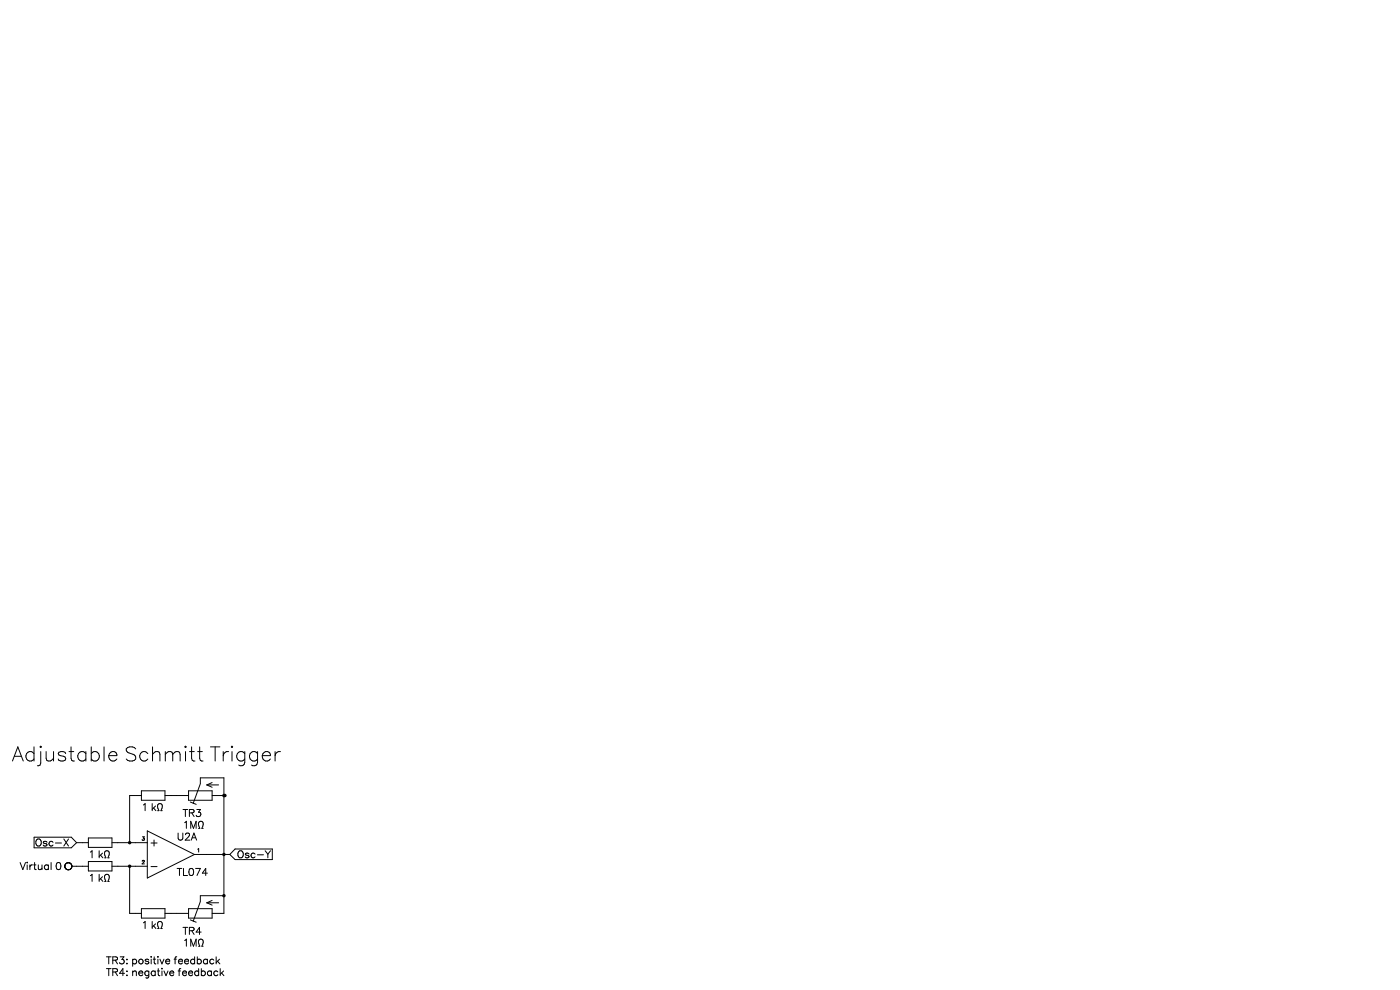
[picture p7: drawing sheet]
<svg xmlns="http://www.w3.org/2000/svg" width="297mm" height="210mm" viewBox="0 0 297 210" stroke-linecap="round" stroke-linejoin="round" font-family="sans-serif">
<path d="M27.5 178.7h.1M27.5 183.7v.1M47.5 181.2v.1M47.5 190h.1" fill="none" stroke="#000" stroke-width=".75"/>
<g fill="none" stroke="#000" stroke-width=".21">
<path d="M7.2 177.6h7.9l1.2 1.1-1.2 1.1h-7.9zM16.3 178.7h2.5M18.8 177.8h5v2h-5zM23.8 178.7h7.5M30 167.7h5v2.1h-5zM30 168.8h-2.5v9.9M31.3 176.3l9.9 5-9.9 4.9zM34 170.5a.62 .62 0 0 1 .4 1l-.3 .5h.3M35 168.8h5M40 167.7h5v2.1h-5zM40.4 170.1l1.2 .5M42.5 166.2v-1.2h5v28.7h-2.5"/>
<path d="M42.5 166.2l-1.5 4.2M42.7 174.2a.62 .62 0 0 1 .3 1l-.2 .5h.3M43.9 166.5h2.5M43.9 166.5l1.1 .5M45 166l-1.1 .5M45 168.8h2.5M13.9 184.1v.1M13.9 184.2h.1M13.9 183.3v.1M13.9 184.2l.2 .2M13.9 183.3h.1M13.9 183.2v.1"/>
<path d="M14 183.2h-.1M14 183.2h.1M14.1 183.1l-.1 .1M14.1 183.1h.1M14.1 184.4h.1M14.2 183.1h-.1M14.2 184.4v.1M14.2 183v.1M14.2 184.5h.1M14.3 183h-.1M14.3 184.5h.1M14.4 183h-.1"/>
<path d="M14.4 184.5h.1M14.4 183h.1M14.5 183h-.1M14.5 184.5h.1M14.5 183h.1M14.6 184.5h-.1M14.6 183h.1M14.6 184.5h.1M14.7 183h.1M14.7 184.5h-.1M14.8 184.5h-.1M14.8 183v.1"/>
<path d="M14.8 183.1h.1M14.9 183.1h.1M14.9 183.1l.3 .3M14.9 184.4l-.1 .1M15 184.3l-.1 .1M15 184.3h.1M15.1 184.3h-.1M15.1 184.2v.1M15.1 184.2h.1M15.2 184.1l-.1 .1M15.2 184.1h.1M15.2 183.4v.1"/>
<path d="M15.2 183.5h.1M15.2 184v.1M15.2 184h.1M15.2 183.5v.1M15.2 183.6h.1M15.2 183.9v.1M15.2 183.9h.1M15.2 183.6v.1M15.2 183.7v.1M15.2 183.8v.1M15.2 183.8h3.6M15.2 183.8h.1"/>
<path d="M18.8 182.8h5v1.9h-5zM22.7 185.5a.62 .62 0 0 1 .4 1l-.2 .5h.3M22.7 180.5a.62 .62 0 0 1 .4 1l-.2 .5h.3M23.8 183.8h7.5M27.5 183.8v9.9h2.5M30 192.7h5v2.1h-5zM32 183.8h1.3M34 195.5a.62 .62 0 0 1 .4 1l-.3 .5h.3M35 193.7h5M40 192.7h5v2.1h-5zM40.4 195.1l1.2 .5M41.2 181.3h7.6"/>
<path d="M42.5 191.2l-1.5 4.2M42.7 199.2a.62 .62 0 0 1 .3 1l-.2 .5h.3M43.9 191.5h2.5M43.9 191.5l1.1 .5M45 191l-1.1 .5M47.5 190h-5v1.2M49.9 180.1h7.9v2.2h-7.9l-1.1-1z"/>
</g>
<circle cx="47.5" cy="168.8" r=".38" fill="#000"/>
<text font-size="4.8" x="2.5" y="161.5">Adjustable Schmitt Trigger</text>
<g font-size="2.4">
<text x="30" y="172">1 k</text>
<text x="38.8" y="173.3">TR3</text>
<text x="8.1" y="179.5">Osc-X</text>
<text x="31.7" y="179.5">+</text>
<text x="37.5" y="178.2">U2A</text>
<text x="38.8" y="175.7">1M</text>
<text x="4.3" y="184.5">Virtual 0</text>
<text x="18.7" y="182">1 k</text>
<text x="37.5" y="185.7">TL074</text>
<text x="50.3" y="182">Osc-Y</text>
<text x="18.7" y="187">1 k</text>
<text x="30" y="197">1 k</text>
<text x="38.8" y="200.7">1M</text>
<text x="38.8" y="198.2">TR4</text>
<text x="22.5" y="204.5">TR3: positive feedback</text>
<text x="22.5" y="207">TR4: negative feedback</text>
</g>
<g font-size="1.2">
<text x="30.1" y="178.2">3</text>
<text x="30.1" y="183.2">2</text>
<text x="41.8" y="180.7">1</text>
</g>
</svg>
